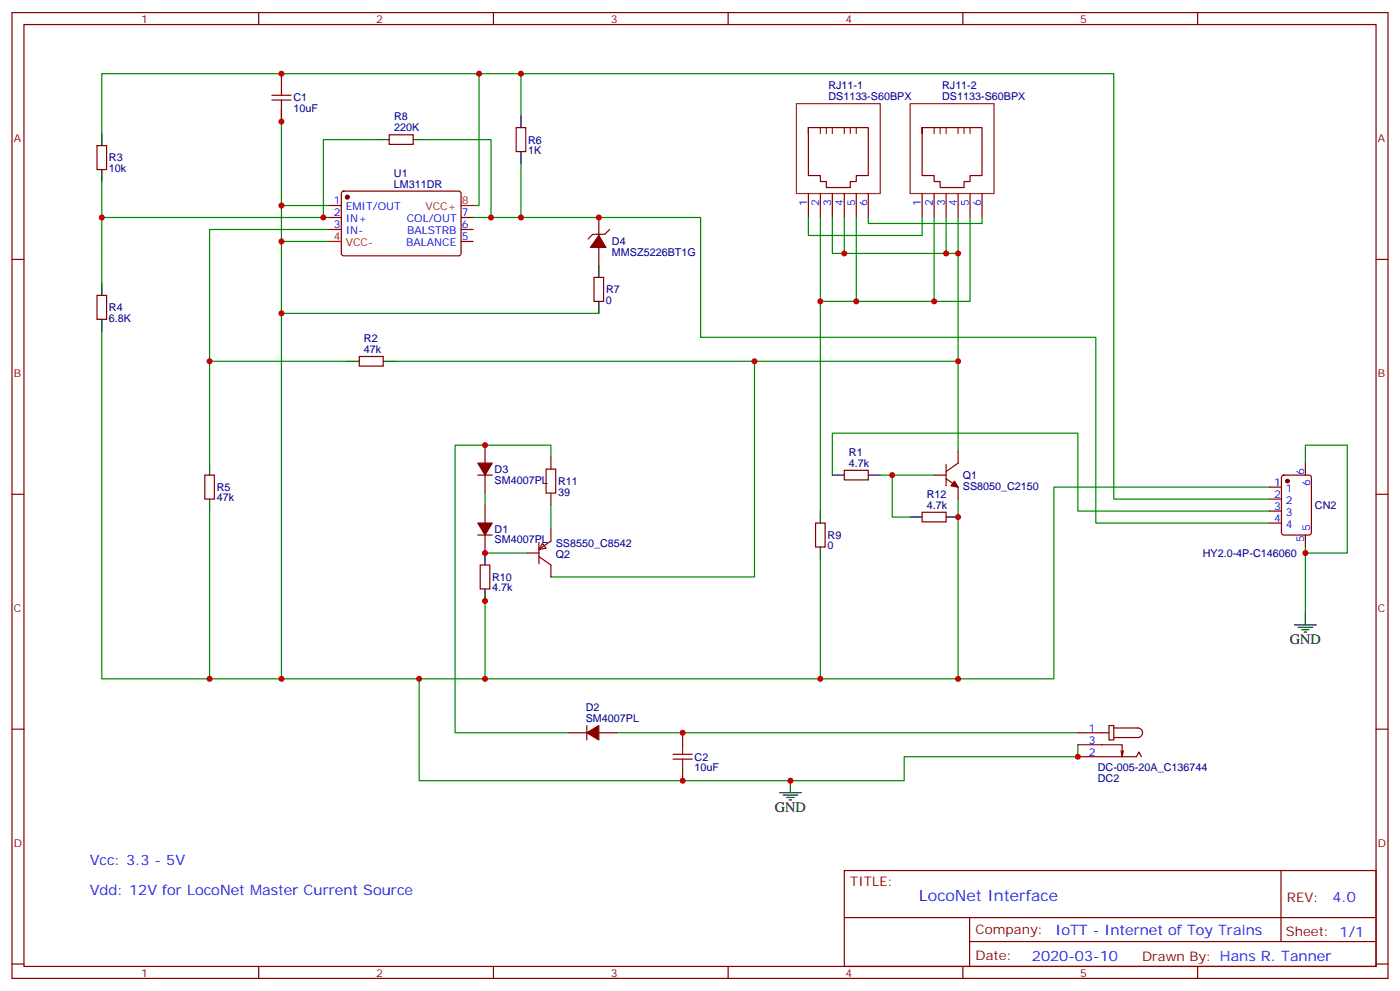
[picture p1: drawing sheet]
<svg xmlns="http://www.w3.org/2000/svg" width="412mm" height="292mm" viewBox="0 0 412 292" stroke-linecap="round" stroke-linejoin="round" font-family="sans-serif">
<g fill="none" stroke="#870000" stroke-width=".35">
<path d="M3.5 3.7h405.4v284.3h-405.4zM7.1 7.2h398.2v277.3h-398.2zM76.2 3.7v3.5M145.3 3.7v3.5M214.5 3.7v3.5M283.6 3.7v3.5M352.8 3.7v3.5M82.9 21.7v3.5M82.9 32.3v3.5M114.7 39.7h7v2.8h-7zM152 37.6h2.9v7h-2.9zM238.1 37.6h17.7v14.1h-3.6v1.7h-1.7v1.8h-7.1v-1.8h-1.7v-1.7h-3.6v-14.1v1.7"/>
<path d="M271.6 37.6h17.7v14.1h-3.5v1.7h-1.8v1.8h-7.1v-1.8h-1.7v-1.7h-3.6v-14.1v1.7M28.6 42.9h2.8v7h-2.8zM100.8 56.5l.4-.2h34.2l.4 .7v17.9l-.7 .4h-34.1l-.5-.7v-17.6zM238.1 57v7M241.7 57v7M245.2 57v7M248.7 57v7M252.2 57v7M255.8 57v7M271.6 57v7M275.2 57v7M278.7 57v7"/>
<path d="M282.2 57v7M285.8 57v7M289.3 57v7M3.5 76.4h3.6M97 60.5h3.5M97 64h3.5M97 67.6h3.5M135.8 64h3.5M135.8 67.6h3.5M135.8 71.1h3.5M176.4 64v5.3M176.4 72.8v5.3"/>
<path d="M179.6 67.6l-1.4 1.4h-3.6l-1.4 1.4M405.3 76.4h3.6M28.6 87h2.8v7h-2.8zM175 81.7h2.8v7h-2.8zM105.8 105h7.1v2.8h-7.1zM60.3 139.9h2.8v7h-2.8zM140.8 139.9h4.2M142.9 131.1v5.2M142.9 139.9v5.3M162.3 134.6v3.5M248.7 138.5h7.1v2.8h-7.1zM275.2 139.9h3.5"/>
<path d="M278.7 136.7v6.4M282.2 132.8v3.5l-3.5 2.5M384.5 136.3v3.6M3.5 145.5h3.6M140.8 157.5h4.2M142.9 148.7v5.3M142.9 157.5v5.3M158.7 159.6v6.4M159.8 160l1.1 1.4-2.2 .3zM162.3 155.8v3.5l-3.6 2.4M162.3 145.2v3.5M240.2 154h2.9v7h-2.9z"/>
<path d="M271.6 150.8h7.1v2.8h-7.1zM278.7 140.9l3.5 2.5v3.5M373.9 143.4h3.6M373.9 146.9h3.6M373.9 150.5h3.6M373.9 154h3.6M377.7 140.1l.5-.2h7.4l.6 .4 .1 16.5-.5 .7h-7.6l-.7-.4v-16.5zM384.5 157.5v3.5M405.3 145.5h3.6M141.5 166.3h2.8v7.1h-2.8zM155.2 162.8h3.5M158.7 163.9l3.6 2.4v3.6"/>
<path d="M3.5 214.7h3.6M167.6 215.7h5.3M172.9 213.6v4.2M176.4 215.7h5.3M201.1 215.7v3.6M317.5 219.3h13.1v3.5l.3-1.8M317.5 215.7h9.2M326.7 213.6h1.4v4.2h-1.4zM328.1 214.3h7a1.41 1.41 0 0 1 1.5 1.4 1.41 1.41 0 0 1-1.5 1.4h-7M405.3 214.7h3.6M201.1 226.3v3.5M317.5 222.8h17.3l.7-1.4 .7 1.4"/>
<path d="M330.2 221l.4 1.8M248.7 256.3h156.6v28.2h-156.6zM377.3 256.3v20.9M248.7 270.1h156.5M285.6 277.2h119.6M285.6 270.1v14.2M3.5 283.8h3.6M76.2 284.5v3.5M145.3 284.5v3.5M214.5 284.5v3.5M283.6 284.5v3.5M352.8 284.5v3.5"/>
<path d="M405.3 283.8h3.6"/>
</g>
<g fill="none" stroke="#008700" stroke-width=".35">
<path d="M30 39.3v-17.6h111.1v38.8h-1.8M82.9 32.3v28.2M141.1 21.7h187v125.2h45.8M153.5 21.7v12.3M30 53.4v30M111.1 41.1h-15.9v22.9M125.2 41.1h19.4v22.9M153.5 48.2v15.8M30 64h67M82.9 71.1h14.1M97 67.6h-35.3v68.7M97 60.5h-14.1v139.3"/>
<path d="M139.3 64h67.1v35.3h116.4v54.7h51.1M238.1 64v5.3h33.5v-5.3M241.7 64v86.5M245.2 64v10.6h33.5v-10.6M248.7 64v10.6M252.2 64v24.7h-10.5M255.8 64v1.8h33.5v-1.8M275.2 64v24.7h-23M278.7 74.6h3.5M282.2 64v42.4h-165.8M285.8 64v24.7h-10.6M30 97.5v102.3h252.2v-52.9"/>
<path d="M82.9 92.3h93.5M61.7 106.4h40.6M222.2 106.4v63.5h-59.9M282.2 106.4v26.4M162.3 134.6v-3.5h-28.2v84.6h33.5M245.2 139.9v-12.4h72.3v23h56.4M259.3 139.9h15.9M262.8 139.9v12.3h5.3M384.5 136.3v-5.2h12.4v31.7h-12.4M61.7 150.5v49.3M142.9 145.2v3.5M162.3 148.7v7.1"/>
<path d="M373.9 143.4h-63.5v56.4h-28.2M142.9 175.2v24.6M142.9 162.8h12.3M241.7 164.6v35.2M384.5 161v19.4M123.5 199.8v30h142.8v-7h51.2v-3.5M181.7 215.7h135.8"/>
</g>
<g fill="none" stroke="#8c2424" stroke-width=".35">
<path d="M234.6 30.5h24.7v26.5h-24.7zM241.7 37.6v1.7M243.4 37.6v1.7M245.2 37.6v1.7M248.7 37.6v1.7M250.5 37.6v1.7M252.2 37.6v1.7M268.1 30.5h24.7v26.5h-24.7zM275.2 37.6v1.7M276.9 37.6v1.7M278.7 37.6v1.7M282.2 37.6v1.7"/>
<path d="M284 37.6v1.7M285.8 37.6v1.7"/>
</g>
<g fill="none" stroke="#000" stroke-width=".35">
<path d="M30 39.3v3.6M153.5 34v3.6M30 49.9v3.5M111.1 41.1h3.6M121.7 41.1h3.5M153.5 44.6v3.6M176.4 78.1v3.6M30 83.4v3.6M30 94v3.5M176.4 88.7v3.6M102.3 106.4h3.5M112.9 106.4h3.5"/>
<path d="M61.7 136.3v3.6M245.2 139.9h3.5M255.8 139.9h3.5M61.7 146.9v3.6M241.7 150.5v3.5M268.1 152.2h3.5M278.7 152.2h3.5M142.9 162.8v3.5M142.9 173.4v3.5M241.7 161v3.6M381.4 184h6.3M382.4 184.7h4.2"/>
<path d="M383.5 185.4h2.1M384.2 186.1h.7M384.5 180.4v3.6M229.7 233.4h6.3M230.7 234.1h4.2M231.8 234.8h2.1M232.5 235.5h.7M232.8 229.8v3.6"/>
</g>
<g fill="#870000" stroke="#870000" stroke-width=".35">
<path d="M281.2 141.6l1 1.8-2.1-.3z"/>
<path d="M172.9 215.7l3.5-2.1v4.2z"/>
<path d="M140.8 154h4.2l-2.1 3.5z"/>
<path d="M140.8 136.3h4.2l-2.1 3.6z"/>
<path d="M176.4 69.3l2.1 3.5h-4.6z"/>
<circle cx="379.2" cy="141.6" r=".53"/>
<circle cx="102.3" cy="58" r=".53"/>
</g>
<path d="M80.1 29.5h5.6M80.1 28h5.6M82.9 25.2v2.8M82.9 29.5v2.8M160.9 138.1h2.8v7.1h-2.8zM201.1 219.3v2.8M198.3 223.5h5.6M198.3 222.1h5.6M201.1 223.5v2.8" fill="none" stroke="#a10000" stroke-width=".35"/>
<path d="M97 71.1h3.5M135.8 60.5h3.5" fill="none" stroke="#f00" stroke-width=".35"/>
<g fill="#c00">
<circle cx="82.9" cy="92.3" r=".88"/>
<circle cx="141.1" cy="21.7" r=".88"/>
<circle cx="153.5" cy="21.7" r=".88"/>
<circle cx="317.5" cy="222.8" r=".88"/>
<circle cx="232.8" cy="229.8" r=".88"/>
<circle cx="282.2" cy="106.4" r=".88"/>
<circle cx="262.8" cy="139.9" r=".88"/>
<circle cx="142.9" cy="199.8" r=".88"/>
<circle cx="61.7" cy="199.8" r=".88"/>
<circle cx="82.9" cy="199.8" r=".88"/>
<circle cx="248.7" cy="74.6" r=".88"/>
<circle cx="252.2" cy="88.7" r=".88"/>
<circle cx="82.9" cy="71.1" r=".88"/>
<circle cx="61.7" cy="106.4" r=".88"/>
<circle cx="30" cy="64" r=".88"/>
<circle cx="275.2" cy="88.7" r=".88"/>
<circle cx="278.7" cy="74.6" r=".88"/>
<circle cx="282.2" cy="74.6" r=".88"/>
<circle cx="241.7" cy="88.7" r=".88"/>
<circle cx="222.3" cy="106.4" r=".88"/>
<circle cx="82.9" cy="60.5" r=".88"/>
<circle cx="123.5" cy="199.8" r=".88"/>
<circle cx="282.2" cy="199.8" r=".88"/>
<circle cx="153.5" cy="64" r=".88"/>
<circle cx="144.6" cy="64" r=".88"/>
<circle cx="384.5" cy="162.8" r=".88"/>
<circle cx="241.7" cy="199.8" r=".88"/>
<circle cx="142.9" cy="131.1" r=".88"/>
<circle cx="282.2" cy="152.2" r=".88"/>
<circle cx="142.9" cy="162.8" r=".88"/>
<circle cx="142.9" cy="176.9" r=".88"/>
<circle cx="82.9" cy="35.8" r=".88"/>
<circle cx="82.9" cy="21.7" r=".88"/>
<circle cx="201.1" cy="229.8" r=".88"/>
<circle cx="201.1" cy="215.7" r=".88"/>
<circle cx="95.3" cy="64" r=".88"/>
<circle cx="176.4" cy="64" r=".88"/>
</g>
<text font-size="4.6" fill="#00f" x="270.8" y="265.3">LocoNet Interface</text>
<g font-size="4.2">
<text x="379.9" y="189.6">GND</text>
<text x="228.2" y="239">GND</text>
</g>
<g font-size="4.2" fill="#00f">
<text x="26.5" y="254.5">Vcc: 3.3 - 5V</text>
<text x="26.5" y="263.3">Vdd: 12V for LocoNet Master Current Source</text>
<text x="392.5" y="265.6">4.0</text>
<text x="310.9" y="275.1">IoTT - Internet of Toy Trains</text>
<text x="304" y="282.9">2020-03-10</text>
</g>
<g font-size="3.9" fill="#800">
<text x="250.5" y="260.9">TITLE:</text>
<text x="379.1" y="265.6">REV:</text>
<text x="287.4" y="275.1">Company:</text>
<text x="378.7" y="275.7">Sheet: 1/1</text>
<text x="287.4" y="282.8">Date:</text>
<text x="336.4" y="282.8">Drawn By: Hans R. Tanner</text>
</g>
<g font-size="3.2" fill="#800">
<text x="41.6" y="6.7">1</text>
<text x="110.8" y="6.7">2</text>
<text x="179.9" y="6.7">3</text>
<text x="249.1" y="6.7">4</text>
<text x="318.2" y="6.7">5</text>
<text x="4.1" y="41.8">A</text>
<text x="405.9" y="41.8">A</text>
<text x="4.1" y="110.9">B</text>
<text x="405.9" y="110.9">B</text>
<text x="4.1" y="180.1">C</text>
<text x="405.9" y="180.1">C</text>
<text x="4.1" y="249.2">D</text>
<text x="405.9" y="249.2">D</text>
<text x="41.6" y="287.5">1</text>
<text x="110.8" y="287.5">2</text>
<text x="179.9" y="287.5">3</text>
<text x="249.1" y="287.5">4</text>
<text x="318.2" y="287.5">5</text>
</g>
<g font-size="3.2" fill="#000080">
<text x="86.4" y="29.9">C1</text>
<text x="244" y="29.5">DS1133-S60BPX</text>
<text x="244" y="26.3">RJ11-1</text>
<text x="277.5" y="29.5">DS1133-S60BPX</text>
<text x="277.5" y="26.3">RJ11-2</text>
<text x="86.4" y="33">10uF</text>
<text x="116.1" y="35.5">R8</text>
<text x="116.1" y="38.6">220K</text>
<text x="32.1" y="47.5">R3</text>
<text x="155.6" y="45.2">1K</text>
<text x="155.6" y="42.3">R6</text>
<text x="32.1" y="50.6">10k</text>
<text x="116" y="52.1">U1</text>
<text x="116" y="55.2">LM311DR</text>
<text x="180.3" y="75.3">MMSZ5226BT1G</text>
<text x="180.3" y="72.1">D4</text>
<text x="178.5" y="89.4">0</text>
<text x="178.5" y="86.3">R7</text>
<text x="32.1" y="94.7">6.8K</text>
<text x="32.1" y="91.5">R4</text>
<text x="107.2" y="100.8">R2</text>
<text x="107.2" y="103.9">47k</text>
<text x="250.1" y="137.4">4.7k</text>
<text x="250.1" y="134.3">R1</text>
<text x="145.7" y="142.3">SM4007PL</text>
<text x="145.7" y="139.2">D3</text>
<text x="164.4" y="142.8">R11</text>
<text x="283.6" y="140.9">Q1</text>
<text x="63.9" y="147.6">47k</text>
<text x="63.9" y="144.5">R5</text>
<text x="164.4" y="145.9">39</text>
<text x="273" y="149.8">4.7k</text>
<text x="273" y="146.6">R12</text>
<text x="283.6" y="144.1">SS8050_C2150</text>
<text x="387.3" y="149.8">CN2</text>
<text x="145.7" y="160">SM4007PL</text>
<text x="145.7" y="156.8">D1</text>
<text x="163.7" y="161">SS8550_C8542</text>
<text x="243.8" y="161.7">0</text>
<text x="243.8" y="158.6">R9</text>
<text x="163.7" y="164.2">Q2</text>
<text x="354.3" y="163.9">HY2.0-4P-C146060</text>
<text x="145" y="171">R10</text>
<text x="145" y="174.1">4.7k</text>
<text x="172.5" y="209.4">D2</text>
<text x="172.5" y="212.5">SM4007PL</text>
<text x="204.6" y="227">10uF</text>
<text x="204.6" y="223.9">C2</text>
<text x="323.4" y="227">DC-005-20A_C136744</text>
<text x="323.4" y="230.2">DC2</text>
</g>
<g font-size="3.2" fill="#00f">
<text x="98.4" y="60.1">1</text>
<text x="98.4" y="63.7">2</text>
<text x="101.8" y="61.9">EMIT/OUT</text>
<text x="101.8" y="65.4">IN+</text>
<text x="119.8" y="65.4">COL/OUT</text>
<text x="136" y="63.7">7</text>
<text x="237.8" y="60.8" transform="rotate(-90 237.8 60.8)">1</text>
<text x="241.3" y="60.8" transform="rotate(-90 241.3 60.8)">2</text>
<text x="244.8" y="60.8" transform="rotate(-90 244.8 60.8)">3</text>
<text x="248.4" y="60.8" transform="rotate(-90 248.4 60.8)">4</text>
<text x="251.9" y="60.8" transform="rotate(-90 251.9 60.8)">5</text>
<text x="255.4" y="60.8" transform="rotate(-90 255.4 60.8)">6</text>
<text x="271.3" y="60.8" transform="rotate(-90 271.3 60.8)">1</text>
<text x="274.8" y="60.8" transform="rotate(-90 274.8 60.8)">2</text>
<text x="278.3" y="60.8" transform="rotate(-90 278.3 60.8)">3</text>
<text x="281.9" y="60.8" transform="rotate(-90 281.9 60.8)">4</text>
<text x="285.4" y="60.8" transform="rotate(-90 285.4 60.8)">5</text>
<text x="288.9" y="60.8" transform="rotate(-90 288.9 60.8)">6</text>
<text x="98.4" y="67.2">3</text>
<text x="101.8" y="69">IN-</text>
<text x="119.9" y="69">BALSTRB</text>
<text x="136" y="70.7">5</text>
<text x="136" y="67.2">6</text>
<text x="119.6" y="72.5">BALANCE</text>
<text x="375.3" y="143.1">1</text>
<text x="384.2" y="139.7" transform="rotate(-90 384.2 139.7)">6</text>
<text x="385.9" y="143.2" transform="rotate(-90 385.9 143.2)">6</text>
<text x="375.3" y="146.6">2</text>
<text x="378.8" y="144.8">1</text>
<text x="378.8" y="148.3">2</text>
<text x="375.3" y="150.1">3</text>
<text x="375.3" y="153.6">4</text>
<text x="378.8" y="151.9">3</text>
<text x="378.8" y="155.4">4</text>
<text x="384.2" y="159.7" transform="rotate(-90 384.2 159.7)">5</text>
<text x="385.9" y="156.2" transform="rotate(-90 385.9 156.2)">5</text>
<text x="320.8" y="215.4">1</text>
<text x="320.8" y="218.9">3</text>
<text x="320.8" y="222.4">2</text>
</g>
<g font-size="3.2" fill="#f00">
<text x="125.3" y="61.9">VCC+</text>
<text x="136" y="60.1">8</text>
<text x="98.4" y="70.7">4</text>
<text x="101.8" y="72.5">VCC-</text>
</g>
</svg>
